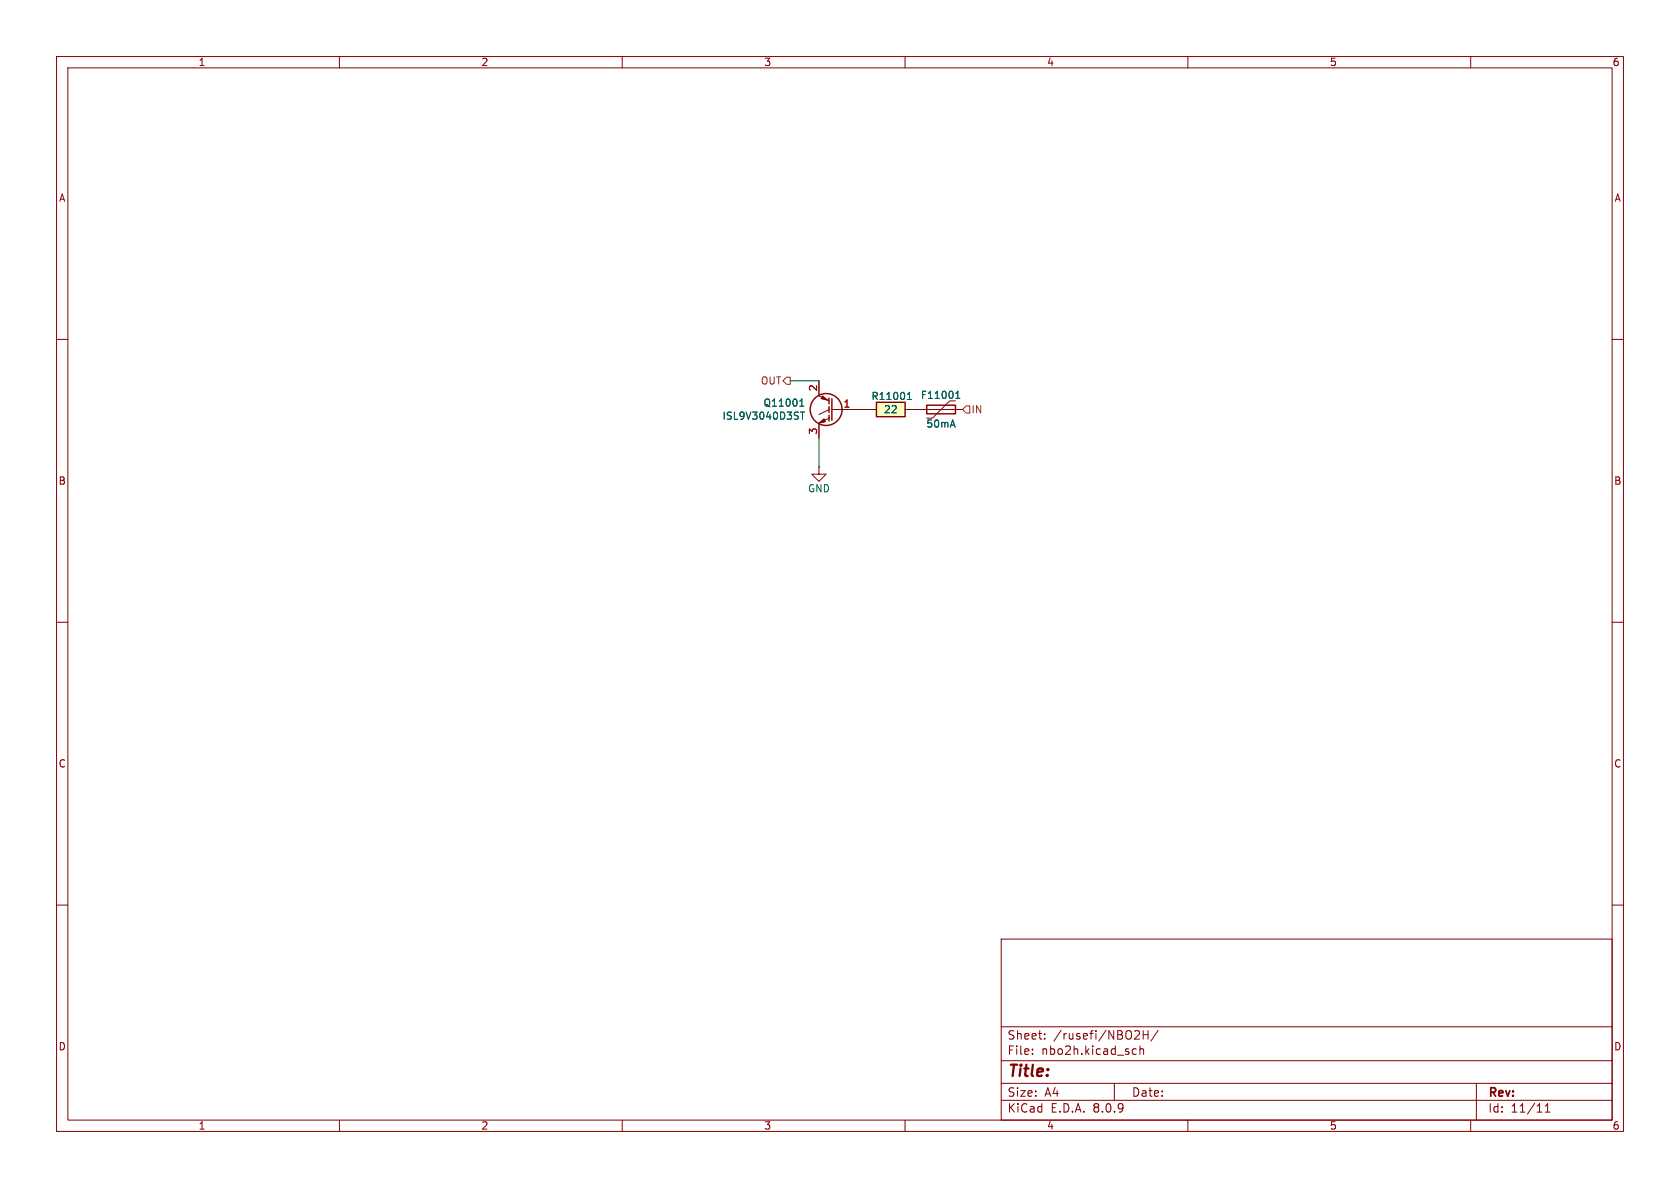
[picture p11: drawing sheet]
<svg xmlns="http://www.w3.org/2000/svg" width="297mm" height="210mm" viewBox="0 0 297 210" stroke-linecap="round" stroke-linejoin="round" font-family="sans-serif">
<g fill="none" stroke="#840000" stroke-width=".18">
<path d="M10 10h277v190h-277zM12 12h273v186h-273zM60 10v2M110 10v2M160 10v2M210 10v2M260 10v2M10 60h2M144.8 70l1.8 .9M144.8 67.3v2.6M144.8 74.9v2.6M146.6 73.9l-1.8 .9"/>
<path d="M146.6 72.4l-1.8 .9M147.1 72.4h5.3M162.6 72.4h7.6M168.9 70.9h-1l-3.1 3h-1M285 60h2M144.8 82.6v1.2h1.2l-1.2 1.3-1.3-1.3h1.3M144.8 82.6h.1M10 110h2M285 110h2M10 160h2M177 166h108v32h-108zM285 160h2"/>
<path d="M60 198v2M110 198v2M160 198v2M177 194.5h108M177 191.5h108M177 187.5h108M177 181.5h108M182.5 186.3v.1M182.5 185.5v.1M184.7 183.6v.1M184.7 182.8v.1M197 191.5v3"/>
<path d="M200.3 186.3h.6M200.3 185.5h.6M200.8 182.2l.5 .1 .2 .3-1 1.1h1M201.5 185.5l.2-.1 .4 .1 .1 .9M201.5 184.9v1.5M202.1 182.2v1.5M202.1 182.9h.9M203 182.2v1.5M204.7 182.1l-1.2 2M210 198v2M260 198v2M261 191.5v6.5"/>
<path d="M273.2 196.6h.8M273.2 195.5l.4-.4v1.5"/>
</g>
<g fill="none" stroke="#840000" stroke-width=".25">
<path d="M146.6 70.4v1M146.6 71.9v1M146.6 73.4v1M147.1 70.5v3.8M163.8 71.6h5.1v1.6h-5.1z"/>
<circle cx="146" cy="72.4" r="2.82"/>
</g>
<g fill="#840000" stroke="#840000" stroke-width=".18">
<path d="M144.8 74.8l.9-.8 .2 .5z"/>
<path d="M145.4 70l.9 .7-1.1-.2z"/>
</g>
<path d="M141.4 71.8h.7M141.4 70.9l.4-.4v1.3M141.5 72.8h.7M141.9 72.8v1.3M169 70.4h.7M169 69.5l.3-.3v1.2" fill="none" stroke="#006464" stroke-width=".18"/>
<path d="M154.9 71.1h5.1v2.6h-5.1z" fill="#ffffc2"/>
<path d="M154.9 71.1h5.1v2.6h-5.1z" fill="none" stroke="#840000" stroke-width=".25"/>
<path d="M144.8 67.3v2.6M144.8 74.9v2.6M147.1 72.4h7.8M160 72.4h3.8M168.9 72.4h1.3" fill="none" stroke="#840000" stroke-width=".18"/>
<path d="M141.4 71.8h.7M141.4 70.9l.4-.4v1.3M141.5 72.8h.7M141.9 72.8v1.3M160.4 70.6h.7M160.4 69.7l.4-.3v1.2M169 70.4h.7M169 69.5l.3-.3v1.2" fill="none" stroke="#006464" stroke-width=".18"/>
<path d="M139.1 66.7h.6v1.2h-.6l-.7-.6zM170.8 71.8h.6v1.2h-.6l-.6-.6z" fill="none" stroke="#725600" stroke-width=".18"/>
<path d="M139.7 67.3h5.1M144.8 77.5v5.1" fill="none" stroke="#009600" stroke-width=".18"/>
<text font-size="2.8" fill="#840000" x="178" y="190.9">Title:</text>
<g font-size="2.1" fill="#840000">
<text x="178" y="184">Sheet:</text>
<text x="186.2" y="184">/rusefi/NBO2H/</text>
<text x="178" y="186.7">File:</text>
<text x="184.1" y="186.7">nbo2h.kicad_sch</text>
<text x="178" y="196.9">KiCad</text>
<text x="178" y="194.1">Size:</text>
<text x="184.7" y="194.1">A4</text>
<text x="185.7" y="196.9">E.D.A.</text>
<text x="193.3" y="196.9">8.0.9</text>
<text x="200" y="194.1">Date:</text>
<text x="263" y="194.3">Rev:</text>
<text x="263" y="196.9">Id:</text>
<text x="267.1" y="196.9">11/11</text>
</g>
<g font-size="1.8" fill="#840000">
<text x="35" y="11.9">1</text>
<text x="85" y="11.9">2</text>
<text x="135" y="11.9">3</text>
<text x="185" y="11.9">4</text>
<text x="235" y="11.9">5</text>
<text x="285" y="11.9">6</text>
<text x="10.3" y="35.9">A</text>
<text x="285.3" y="35.9">A</text>
<text x="10.3" y="85.9">B</text>
<text x="285.3" y="85.9">B</text>
<text x="10.3" y="135.9">C</text>
<text x="285.3" y="135.9">C</text>
<text x="10.3" y="185.9">D</text>
<text x="285.3" y="185.9">D</text>
<text x="35" y="199.9">1</text>
<text x="85" y="199.9">2</text>
<text x="135" y="199.9">3</text>
<text x="185" y="199.9">4</text>
<text x="235" y="199.9">5</text>
<text x="285" y="199.9">6</text>
</g>
<g font-size="1.8" fill="#725600">
<text x="134.4" y="68.2">OUT</text>
<text x="171.6" y="73.3">IN</text>
</g>
<g font-size="1.8" fill="#a90000">
<text x="144.5" y="69.3" transform="rotate(-90 144.5 69.3)">2</text>
<text x="144.5" y="76.9" transform="rotate(-90 144.5 76.9)">3</text>
<text x="149" y="72.1">1</text>
</g>
<g font-size="1.8" fill="#006464">
<text x="154" y="70.9">R11001</text>
<text x="162.7" y="70.7">F11001</text>
<text x="127.6" y="74.4">ISL9V3040D3ST</text>
<text x="134.9" y="72.1">Q11001</text>
<text x="156.2" y="73.3">22</text>
<text x="163.7" y="75.8">50mA</text>
<text x="142.7" y="87.2">GND</text>
</g>
</svg>
